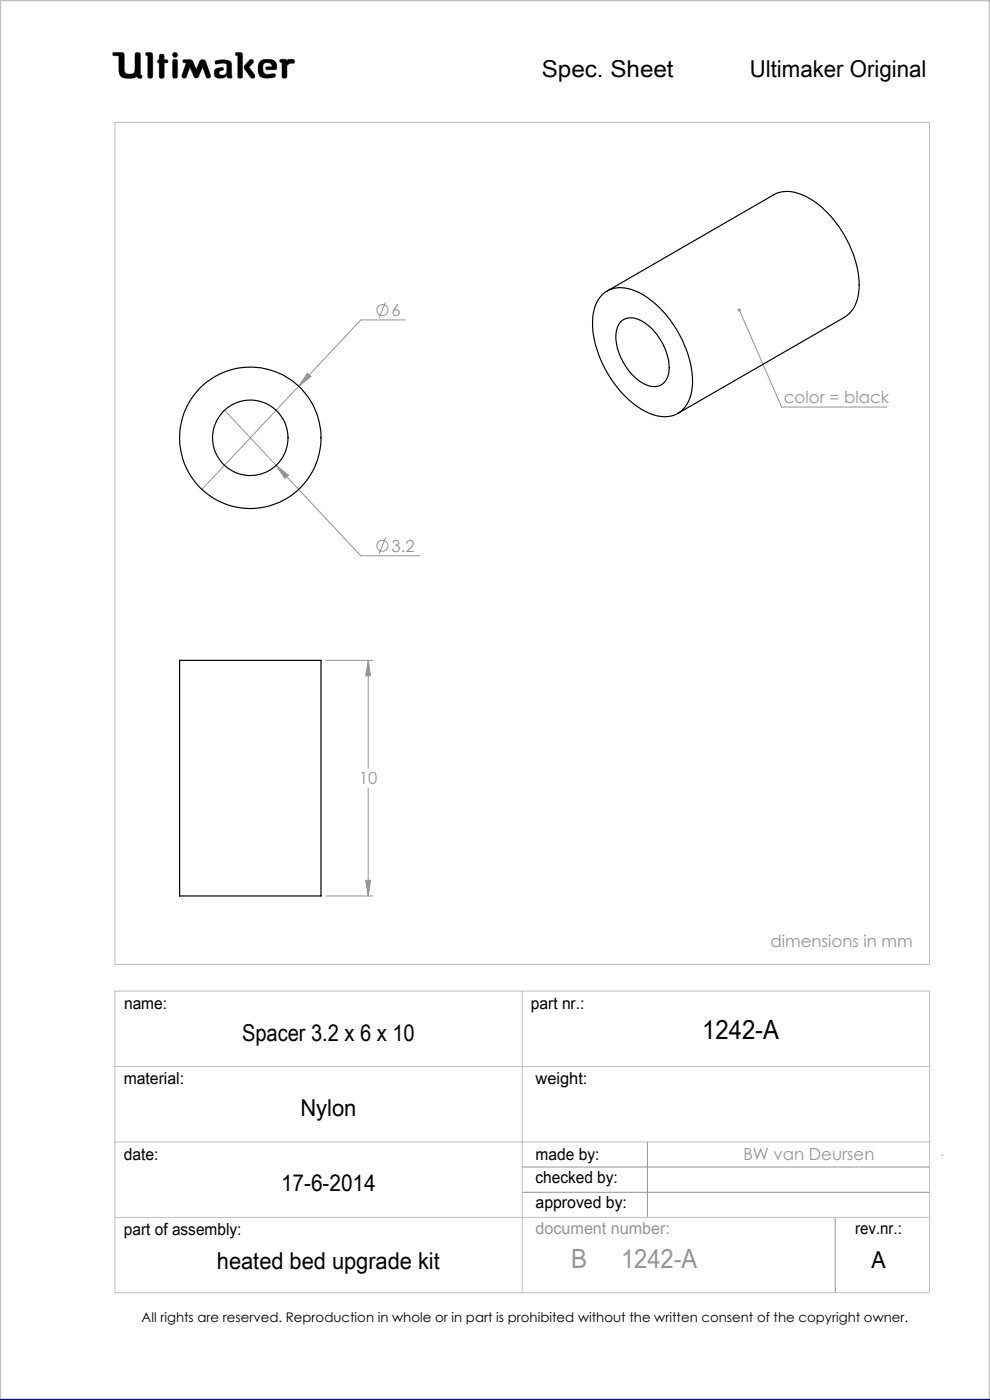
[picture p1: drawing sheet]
<svg xmlns="http://www.w3.org/2000/svg" width="210mm" height="297mm" viewBox="0 0 210 297" stroke-linecap="round" stroke-linejoin="round" font-family="sans-serif">
<g fill="none" stroke="#c0c0c0" stroke-width=".21">
<path d="M24 11.1h1.9l.4 .3 .2 3.9a1.51 1.51 0 0 0 2 0l.2-4a.77 .77 0 0 1 1 0l.1 4.6 .3 .1a.39 .39 0 0 1-.3 .6l-.6-.1-.1-.3a3.6 3.6 0 0 1-3.3 .1l-.5-.9-.1-3.6h-1a.39 .39 0 0 1-.3-.2 .39 .39 0 0 1 .1-.5zM31 11.1l1.2 .1 .2 .4-.1 4.8a.6 .6 0 0 1-.6 .2 .6 .6 0 0 1-.4-.5v-4.3l-.4-.1zM33.8 12.7v-1.1a.6 .6 0 0 1 .7-.1 .6 .6 0 0 1 .4 .5v.7h.6a.37 .37 0 0 1 0 .6l-.6 .1-.1 3.1a.6 .6 0 0 1-.6 .1 .6 .6 0 0 1-.4-.5v-2.7M33.8 12.7h.1M33.8 13.4h.1M33.8 15.7h.1M33.8 12.7h-.3l-.1 .3v.2l.4 .2M36.7 11.3l.4-.2 .4 .2 .2 .3-.2 .4-.4 .2-.4-.2-.1-.4zM36.8 12.6h.3l.5 .2v3.6a.6 .6 0 0 1-.6 .2 .6 .6 0 0 1-.4-.5v-3zM38.9 12.7l1.4-.1 .4 .2 .9 1.9 .7-1.6a.73 .73 0 0 1 .7-.5 .73 .73 0 0 1 .7 .5l1 2.8-.1 .5a.53 .53 0 0 1-.5 .2 .53 .53 0 0 1-.4-.3l-.7-2-1 2.1-.4 .2-.4-.2-.9-2.1-.7 2a.54 .54 0 0 1-.5 .3 .54 .54 0 0 1-.5-.2v-.5l.9-2.5-.7-.2zM42.1 16.3h.1M45.6 12.9a3.7 3.7 0 0 1 3.4 .3l.1 .5 .1 2.7a.64 .64 0 0 1-1-.2l-.1-.1a1.93 1.93 0 0 1-2.5 .2 1.32 1.32 0 0 1 .4-1.8l1-.2 .3 .1 .1 .2v.3a.73 .73 0 0 0-.9 .8 .98 .98 0 0 0 1.4 0l.2-.6-.1-1.5a2.59 2.59 0 0 0-2 0l-.4-.2z"/>
<path d="M50 11.1l1.3 .1 .2 .4-.1 4.8a.57 .57 0 0 1-.6 .2 .57 .57 0 0 1-.4-.5v-4.3l-.4-.1zM52.9 12.8l.4-.2 .4 .1 .1 .4-1 1.1 1.2 1.6 .1 .5-.2 .3h-.4a5.9 5.9 0 0 1-1.7-2.2l.1-.6zM55 13.3a2.62 2.62 0 0 1 3.5-.1l.2 1.1-.1 .5h-2l-.2-.1v-.5l1.3-.1-.2-.5a1.24 1.24 0 0 0-1.6 .1l-.1 1.1 .2 .6 .8 .4 1.5-.2 .1 .1v.6a3.8 3.8 0 0 1-3.3-.1 3.2 3.2 0 0 1-.1-2.9zM56.6 14.8h.1M59.4 12.6h1.2l.3 .3a1.21 1.21 0 0 1 1.5-.2v.7l-.9 .1-.6 .4-.1 2.5a.6 .6 0 0 1-.6 .2 .6 .6 0 0 1-.4-.5v-2.8l-.5-.2zM24.4 26h172.8v178.6h-172.8zM24.4 210.3h172.8v63.9h-172.8zM110.8 210.3v63.9M24.4 226.3h172.8M24.4 242.2h172.8M24.4 258.3h172.8"/>
</g>
<g fill="none" stroke="#959595" stroke-width=".21">
<path d="M65.2 79.2l.8 .7-2.6 2zM81.8 64.1l-1.4 3.3M86 67.9h-9.5l-33.7 35.9M156.8 65.8l9 20.6h22.3M47.6 87l11 11.7M58.6 98.7l2.6 2.1-.8 .7zM58.6 98.7l17.9 19.2h12.4M81.8 114.1l-1.4 3.4M69.1 140.1h10M78.1 140.1l.5 3.3h-1zM78.1 140.1v22.9M78.1 167.2v22.9"/>
<path d="M69.1 190.1h10M77.6 186.8h1l-.5 3.3zM110.8 247.6h86.4M110.8 252.9h86.4M137.3 242.2v16.1M177.2 258.3v15.9M199.7 245h.3"/>
<circle cx="81.1" cy="65.8" r="1.18"/>
<circle cx="81.1" cy="115.8" r="1.18"/>
</g>
<path d="M0 297v-297h210v297" fill="none" stroke="#c0c0c0" stroke-width=".5"/>
<path d="M0 297h210" fill="none" stroke="#00f" stroke-width=".5"/>
<path d="M45.7 12.9l-.1 .5 .2 .2 1.2-.2 .9 .1 .2 .3-.1 1.4a.84 .84 0 0 1-.6 .7 .84 .84 0 0 1-.9-.3l.1-.4 .4-.2a.36 .36 0 0 0 .4-.4 .36 .36 0 0 0-.4-.3 1.23 1.23 0 0 0-1.6 1 1.07 1.07 0 0 0 .3 1.1 1.07 1.07 0 0 0 1.1 .2h.6l.3-.2a.28 .28 0 0 1 .4-.3 .28 .28 0 0 1 .2 .4 .57 .57 0 0 0 .6 .2 .57 .57 0 0 0 .3-.6l-.1-2.4a1.23 1.23 0 0 0-1.5-1zM50 11.1v.6l.4 .1v4.6l.3 .2h.5l.3-.3v-4.8l-.4-.4zM53 12.7l-1.2 1.3v.5l1.4 2 .6 .1 .2-.2v-.6l-1.2-1.6 1-.9v-.4l-.4-.3zM55.2 12.9a2.9 2.9 0 0 0 .1 3.4l.5 .2 1 .1 1.4-.2 .3-.2-.1-.5-.2-.1-1.4 .2-.6-.2-.3-.4-.1-.5a.99 .99 0 0 1 .7-1.3 .99 .99 0 0 1 1.2 .7l-1.2 .1-.2 .4 .3 .2h1.5a.51 .51 0 0 0 .6-.1 .51 .51 0 0 0 0-.6 1.62 1.62 0 0 0-2-1.5l-1.1 .1zM59.4 12.6l-.1 .6 .5 .1v3l.2 .3h.6l.3-.4v-2.3l.6-.4 .9-.1 .1-.5-.3-.3h-1l-.3 .3-.4-.3zM36.7 12.7l-.1 .3v3.4l.2 .2h.7l.2-.3v-3.4l-.2-.3zM36.6 11.6a.56 .56 0 0 0 1.1 0 .56 .56 0 0 0-1.1 0zM33.8 11.6v1.1l-.4 .2v.4l.4 .1v2.9l.2 .3h.5l.4-.4v-2.8l.7-.1 .1-.4-.3-.2h-.5v-.8l-.2-.4h-.6zM31 11.1l-.1 .6 .4 .1v4.5l.3 .3h.5l.3-.5v-4.7l-.4-.3zM38.8 12.7v.5l.7 .2-.9 2.5 .1 .6 .5 .1 .3-.2 .8-2.1 .9 2.1 .3 .2h.3l.3-.2 .9-2.1 .7 2.1 .6 .2 .4-.2v-.5l-1-2.8-.3-.4h-.7l-.3 .2-.8 1.8-.9-1.9-.4-.2zM24 11.2v.6h1.2v2.7a1.76 1.76 0 0 0 2.2 2.1h.9l.8-.4 .3 .4h.6l.2-.2-.1-.4-.3-.1v-4.4l-.4-.4h-.5l-.3 .4v3.4a.81 .81 0 0 1-1.1 .8h-.1a.86 .86 0 0 1-1-1.1l-.1-3.3-.4-.2z" fill-rule="evenodd" fill="#000"/>
<g fill="#959595">
<path d="M156.6 65.5l.2 .3-.1-.3a.34 .34 0 0 1 .4 .3 .34 .34 0 0 1-.5 .3 .34 .34 0 0 1 0-.6z"/>
<path d="M58.6 98.7l1.8 2.8 .8-.7zM65.2 79.2l-1.8 2.7 2.6-2zM77.6 186.8h1l-.5 3.3zM78.1 140.1l.5 3.3h-1z"/>
</g>
<g fill="none" stroke="#000" stroke-width=".25">
<path d="M127.7 62.5a6.3 6.3 0 0 1 7.3-.7 22.4 22.4 0 0 1 10.9 13.3 13.9 13.9 0 0 1 0 10.3 5.6 5.6 0 0 1-6.9 2.7 18.7 18.7 0 0 1-10.2-9 19.2 19.2 0 0 1-2.8-13.3l.6-1.6zM128.8 61.7l35.3-20.4a7 7 0 0 1 6.8 .4 23 23 0 0 1 11.3 19.4 7.1 7.1 0 0 1-3.1 6.2l-35.3 20.4M131.8 68.2a3.6 3.6 0 0 1 4.4-.1 12 12 0 0 1 5.6 11.3 3.2 3.2 0 0 1-4.8 2.2 12 12 0 0 1-6.3-11.3l.4-1.2zM38.1 140.1h30v50h-30z"/>
<circle cx="53.1" cy="92.9" r="15"/>
<circle cx="53.1" cy="92.9" r="8"/>
</g>
<text font-size="5.6" x="149" y="220.3">1242-A</text>
<g font-size="5.6" fill="#959595">
<text x="121.1" y="269.1">B</text>
<text x="131.7" y="269.1">1242-A</text>
</g>
<g font-size="4.9">
<text x="114.9" y="16.4">Spec. Sheet</text>
<text x="159" y="16.3">Ultimaker Original</text>
<text x="51.3" y="220.9">Spacer 3.2 x 6 x 10</text>
<text x="63.7" y="236.7">Nylon</text>
<text x="59.6" y="252.7">17-6-2014</text>
<text x="46" y="269.3">heated bed upgrade kit</text>
<text x="184.9" y="269.1">A</text>
</g>
<g font-size="3.5" fill="#959595">
<text x="83.1" y="67.1">6</text>
<text x="166.3" y="85.5">color = black</text>
<text x="83.1" y="117.1">3.2</text>
<text x="76.2" y="166.4">10</text>
<text x="163.4" y="200.9">dimensions in mm</text>
<text x="157.7" y="246.2">BW van Deursen</text>
<text x="113.6" y="261.8">document number:</text>
</g>
<g font-size="3.5">
<text x="26.3" y="214.1">name:</text>
<text x="112.6" y="214">part nr.:</text>
<text x="26.2" y="229.9">material:</text>
<text x="113.6" y="229.9">weight:</text>
<text x="26.3" y="246">date:</text>
<text x="113.6" y="246">made by:</text>
<text x="113.6" y="251.1">checked by:</text>
<text x="113.6" y="256.3">approved by:</text>
<text x="26.3" y="262">part of assembly:</text>
<text x="181.4" y="261.9">rev.nr.:</text>
</g>
<text font-size="2.8" x="30" y="280.4">All rights are reserved. Reproduction in whole or in part is prohibited without the written consent of the copyright owner.</text>
</svg>
